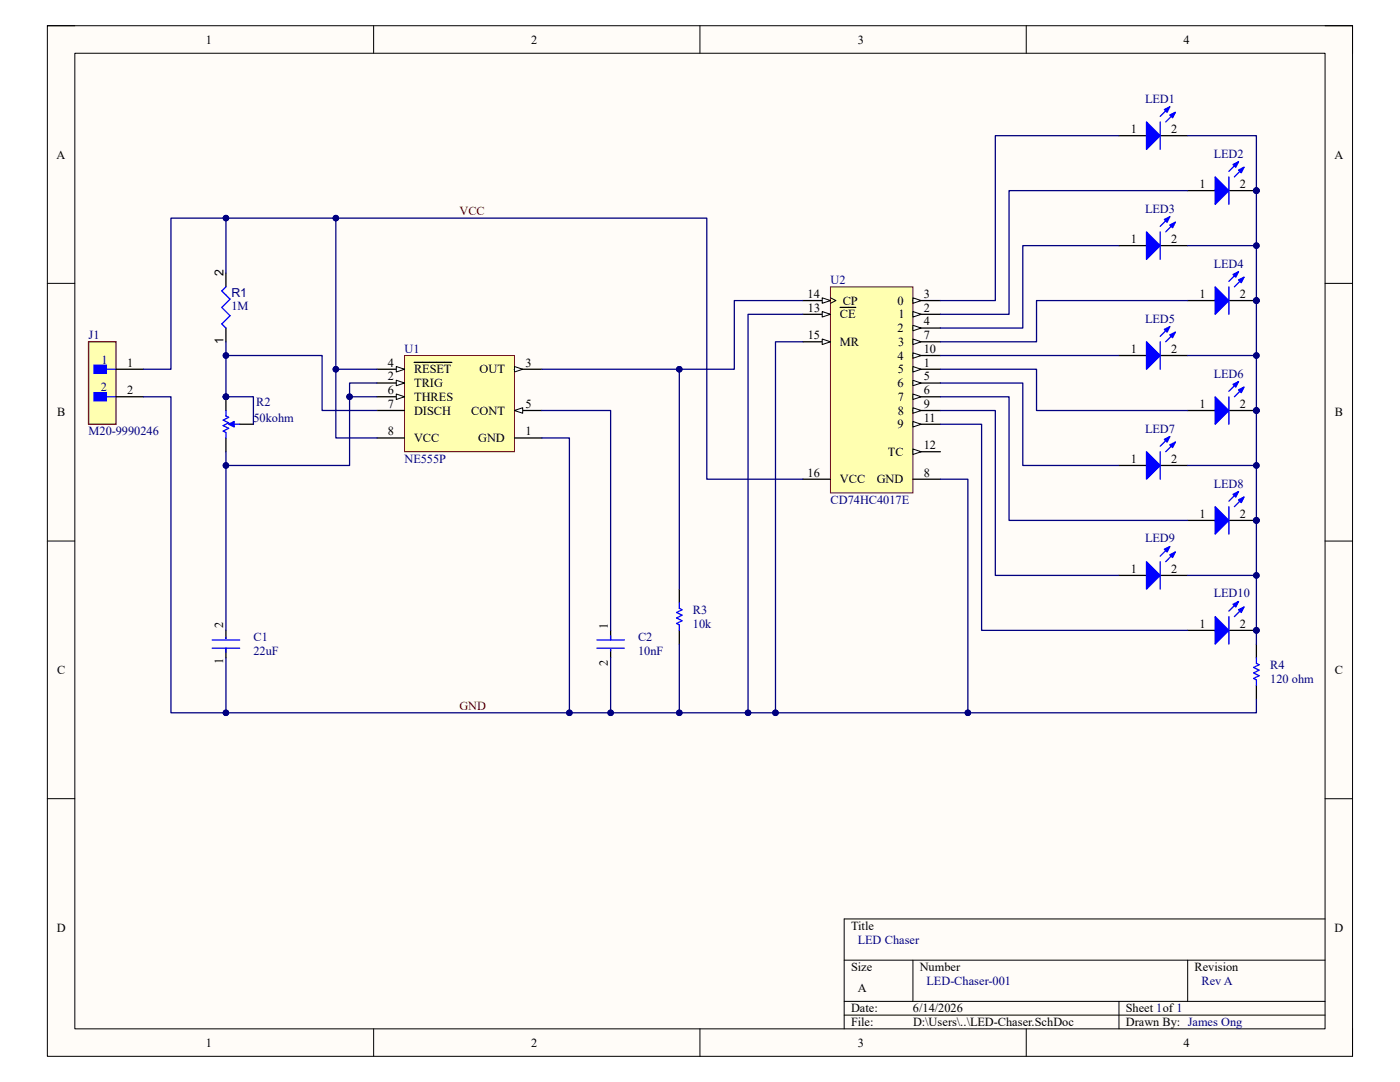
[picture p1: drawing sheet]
# Altium project LED-Chaser.PrjPcb
1 sheet, 19 parts. Net scope: global (net labels, ports and power ports of the same name join across sheets).
Board file: LED-Chaser.PcbDoc

## Sheet LED-Chaser.SchDoc
size A; SheetNumber: 1; SheetTotal: 1

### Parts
C1  Capacitance: 22uF  [FP-RCEWM1-MFG]  (hidden comment: RCER71E226MWM1H03A)
C2  Capacitance: 10nF  [FP-RCE0K1-MFG]  (hidden comment: RCER71H103K0K1H03B)
J1  M20-9990246  [FP-M20-9990246-MFG]
LED1  151051BS04000  [WL-TMRC_D5.9H8.7]  (value not drawn)
LED2  151051BS04000  [WL-TMRC_D5.9H8.7]  (value not drawn)
LED3  151051BS04000  [WL-TMRC_D5.9H8.7]  (value not drawn)
LED4  151051BS04000  [WL-TMRC_D5.9H8.7]  (value not drawn)
LED5  151051BS04000  [WL-TMRC_D5.9H8.7]  (value not drawn)
LED6  151051BS04000  [WL-TMRC_D5.9H8.7]  (value not drawn)
LED7  151051BS04000  [WL-TMRC_D5.9H8.7]  (value not drawn)
LED8  151051BS04000  [WL-TMRC_D5.9H8.7]  (value not drawn)
LED9  151051BS04000  [WL-TMRC_D5.9H8.7]  (value not drawn)
LED10  151051BS04000  [WL-TMRC_D5.9H8.7]  (value not drawn)
R1  value 1M  [RESA60-630X240]  (hidden comment: MFR-25FBF52-1M)
R2  Track Resistance: 50kohm  [BOUR-3313J-1_V]  (hidden comment: 3313J-1-503E)
R3  Resistance (Ohms): 10k  [OMTE-RES7X2.5-2]  (hidden comment: OD103JE)
R4  Resistance (Ohms): 120 ohm  [OMTE-RES7X2.5-2]  (hidden comment: OD103JE)
U1  NE555P  [P0008A]
U2  CD74HC4017E  [N0016A]

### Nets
GND: C1.1 C2.2 J1.2 R3.1 R4.1 U1.1(GND) U2.8(GND) U2.13(~{CE}) U2.15(MR)
VCC: J1.1 R1.2 U1.4(~{RESET}) U1.8(VCC) U2.16(VCC)
NetC1_2: C1.2 R2.1 U1.2(TRIG) U1.6(THRES)
NetC2_1: C2.1 U1.5(CONT)
NetLED1_1: LED1.1(A) U2.3(0)
NetLED1_2: LED1.2(K) LED2.2(K) LED3.2(K) LED4.2(K) LED5.2(K) LED6.2(K) LED7.2(K) LED8.2(K) LED9.2(K) LED10.2(K) R4.2
NetLED2_1: LED2.1(A) U2.2(1)
NetLED3_1: LED3.1(A) U2.4(2)
NetLED4_1: LED4.1(A) U2.7(3)
NetLED5_1: LED5.1(A) U2.10(4)
NetLED6_1: LED6.1(A) U2.1(5)
NetLED7_1: LED7.1(A) U2.5(6)
NetLED8_1: LED8.1(A) U2.6(7)
NetLED9_1: LED9.1(A) U2.9(8)
NetLED10_1: LED10.1(A) U2.11(9)
NetR1_1: R1.1 R2.2 R2.3 U1.7(DISCH)
NetR3_2: R3.2 U1.3(OUT) U2.14(CP)

Not connected (* = marked no-connect by the designer): U2 12(TC)

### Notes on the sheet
- LED Chaser
- LED-Chaser-001
- 1
- Rev A
- James Ong
